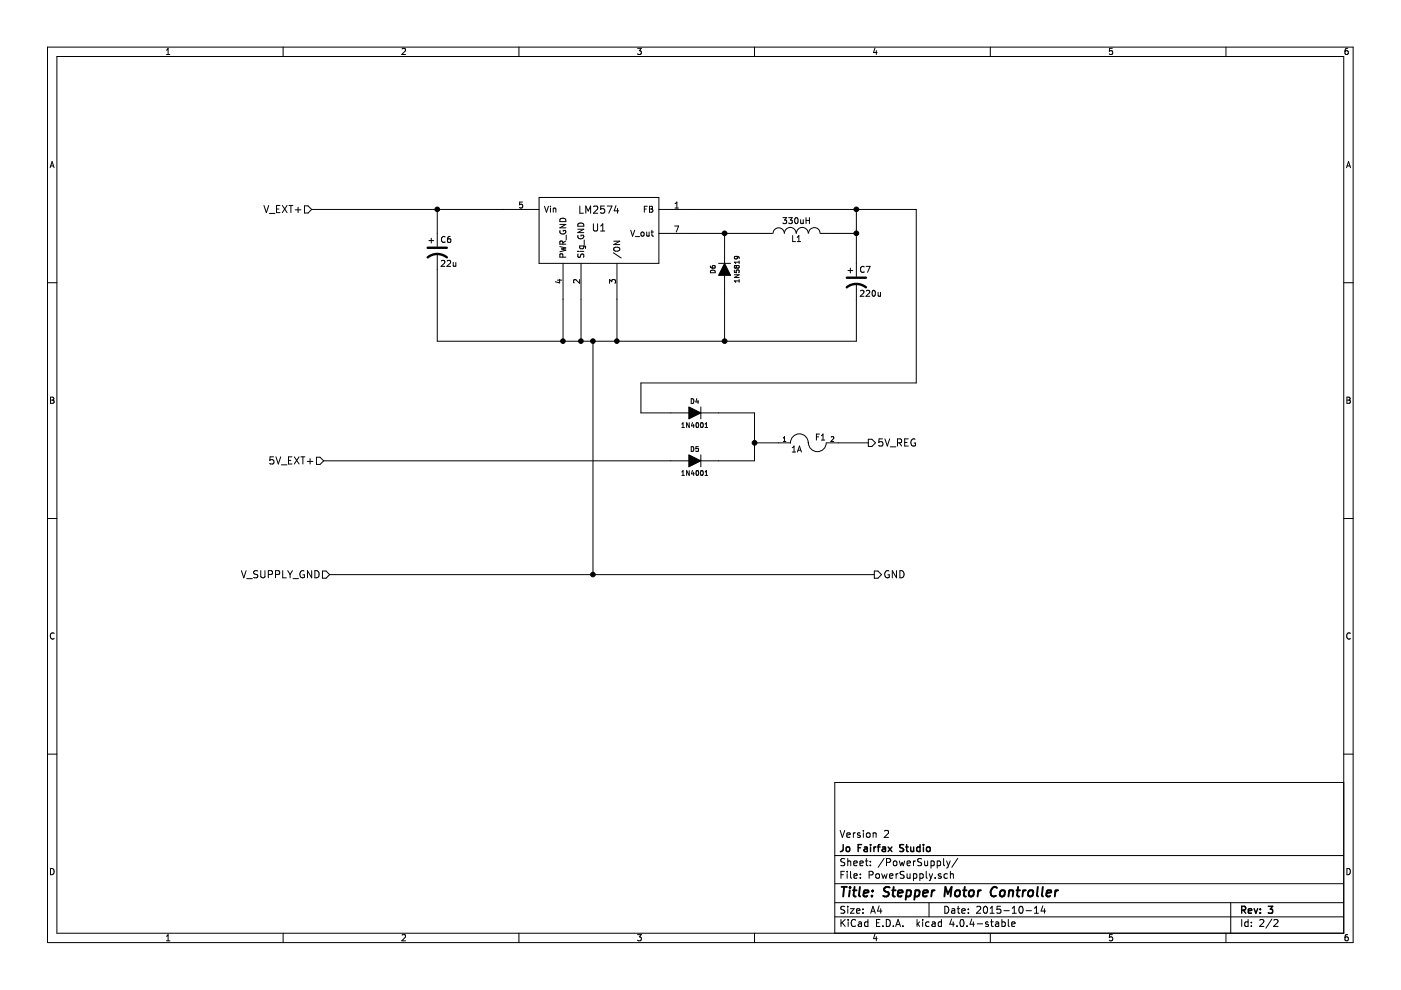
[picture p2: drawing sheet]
EESchema Schematic File Version 2
LIBS:Pedal_Nano_Breakout_PCB_V1-rescue
LIBS:power
LIBS:device
LIBS:transistors
LIBS:conn
LIBS:linear
LIBS:regul
LIBS:74xx
LIBS:cmos4000
LIBS:adc-dac
LIBS:memory
LIBS:xilinx
LIBS:microcontrollers
LIBS:dsp
LIBS:analog_switches
LIBS:motorola
LIBS:texas
LIBS:intel
LIBS:audio
LIBS:interface
LIBS:digital-audio
LIBS:philips
LIBS:display
LIBS:cypress
LIBS:siliconi
LIBS:opto
LIBS:atmel
LIBS:contrib
LIBS:valves
LIBS:matts_components
LIBS:uln-udn
LIBS:arduino
LIBS:w_connectors
LIBS:Pedal_Nano_Breakout_PCB_V1-cache
EELAYER 25 0
EELAYER END
$Descr A4 11693 8268
encoding utf-8
Sheet 2 2
Title "Stepper Motor Controller"
Date "2015-10-14"
Rev "3"
Comp "Jo Fairfax Studio"
Comment1 "Version 2"
Comment2 ""
Comment3 ""
Comment4 ""
$EndDescr
Text HLabel 2600 1750 0    60   Input ~ 0
V_EXT+
Text HLabel 2750 4800 0    60   Input ~ 0
V_SUPPLY_GND
Text HLabel 7250 3700 2    60   Output ~ 0
5V_REG
Text HLabel 7300 4800 2    60   Output ~ 0
GND
Text HLabel 2700 3850 0    60   Input ~ 0
5V_EXT+
$Comp
L DIODE D5
U 1 1
P 5800 3850
F 0 "D5" H 5800 3950 40  0000 C CNN
F 1 "1N4001" H 5800 3750 40  0000 C CNN
F 2 "REInnovationFootprint:TH_Diode_1" H 5800 3850 60  0001 C CNN
F 3 "" H 5800 3850 60  0000 C CNN
	1    5800 3850
	1    0    0    -1  
$EndComp
$Comp
L DIODE D4
U 1 1
P 5800 3450
F 0 "D4" H 5800 3550 40  0000 C CNN
F 1 "1N4001" H 5800 3350 40  0000 C CNN
F 2 "REInnovationFootprint:TH_Diode_1" H 5800 3450 60  0001 C CNN
F 3 "" H 5800 3450 60  0000 C CNN
	1    5800 3450
	1    0    0    -1  
$EndComp
$Comp
L FUSE F1
U 1 1
P 6750 3700
F 0 "F1" H 6850 3750 50  0000 C CNN
F 1 "1A" H 6650 3650 50  0000 C CNN
F 2 "REInnovationFootprint:TH_MC36188_FUSE" H 6750 3700 50  0001 C CNN
F 3 "" H 6750 3700 50  0000 C CNN
	1    6750 3700
	1    0    0    -1  
$EndComp
Wire Wire Line
	7000 3700 7250 3700
Wire Wire Line
	6000 3450 6300 3450
Wire Wire Line
	6300 3450 6300 3850
Wire Wire Line
	6300 3850 6000 3850
Wire Wire Line
	6500 3700 6300 3700
Connection ~ 6300 3700
Wire Wire Line
	2750 4800 7300 4800
Wire Wire Line
	5600 3850 2700 3850
$Comp
L LM2574 U1
U 1 1
P 5000 1950
F 0 "U1" H 5000 2000 60  0000 C CNN
F 1 "LM2574" H 5000 2150 60  0000 C CNN
F 2 "REInnovationFootprint:DIP-8_300_ELL" H 5000 1950 60  0001 C CNN
F 3 "" H 5000 1950 60  0000 C CNN
	1    5000 1950
	1    0    0    -1  
$EndComp
Wire Wire Line
	4700 2500 4700 2850
Wire Wire Line
	3650 2850 7150 2850
Wire Wire Line
	5150 2850 5150 2500
Wire Wire Line
	4850 2500 4850 2850
Connection ~ 4850 2850
Wire Wire Line
	4950 2850 4950 4800
Connection ~ 4950 4800
Connection ~ 4950 2850
$Comp
L CP1 C6
U 1 1
P 3650 2100
F 0 "C6" H 3675 2200 50  0000 L CNN
F 1 "22u" H 3675 2000 50  0000 L CNN
F 2 "REInnovationFootprint:C_1V7_TH" H 3650 2100 50  0001 C CNN
F 3 "" H 3650 2100 50  0000 C CNN
	1    3650 2100
	1    0    0    -1  
$EndComp
$Comp
L CP1 C7
U 1 1
P 7150 2350
F 0 "C7" H 7175 2450 50  0000 L CNN
F 1 "220u" H 7175 2250 50  0000 L CNN
F 2 "REInnovationFootprint:C_1V7_TH" H 7150 2350 50  0001 C CNN
F 3 "" H 7150 2350 50  0000 C CNN
	1    7150 2350
	1    0    0    -1  
$EndComp
$Comp
L INDUCTOR L1
U 1 1
P 6650 1950
F 0 "L1" V 6600 1950 50  0000 C CNN
F 1 "330uH" V 6750 1950 50  0000 C CNN
F 2 "REInnovationFootprint:TH_Inductor" H 6650 1950 50  0001 C CNN
F 3 "" H 6650 1950 50  0000 C CNN
	1    6650 1950
	0    -1   -1   0   
$EndComp
Wire Wire Line
	3650 2250 3650 2850
Connection ~ 4700 2850
Connection ~ 5150 2850
Connection ~ 6050 2850
Wire Wire Line
	5800 1950 6350 1950
Wire Wire Line
	6050 2050 6050 1950
Connection ~ 6050 1950
Wire Wire Line
	6950 1950 7150 1950
Wire Wire Line
	7150 1750 7150 2200
Wire Wire Line
	7150 2850 7150 2500
Wire Wire Line
	5800 1750 7650 1750
Connection ~ 7150 1950
Wire Wire Line
	7650 1750 7650 3200
Wire Wire Line
	7650 3200 5350 3200
Wire Wire Line
	5350 3200 5350 3450
Wire Wire Line
	5350 3450 5600 3450
Connection ~ 7150 1750
Wire Wire Line
	4200 1750 2600 1750
Wire Wire Line
	3650 1950 3650 1750
Connection ~ 3650 1750
$Comp
L DIODE D6
U 1 1
P 6050 2250
F 0 "D6" H 6050 2350 40  0000 C CNN
F 1 "1N5819" H 6050 2150 40  0000 C CNN
F 2 "REInnovationFootprint:TH_Diode_1" H 6050 2250 60  0001 C CNN
F 3 "" H 6050 2250 60  0000 C CNN
	1    6050 2250
	0    -1   -1   0   
$EndComp
Wire Wire Line
	6050 2850 6050 2450
$EndSCHEMATC
